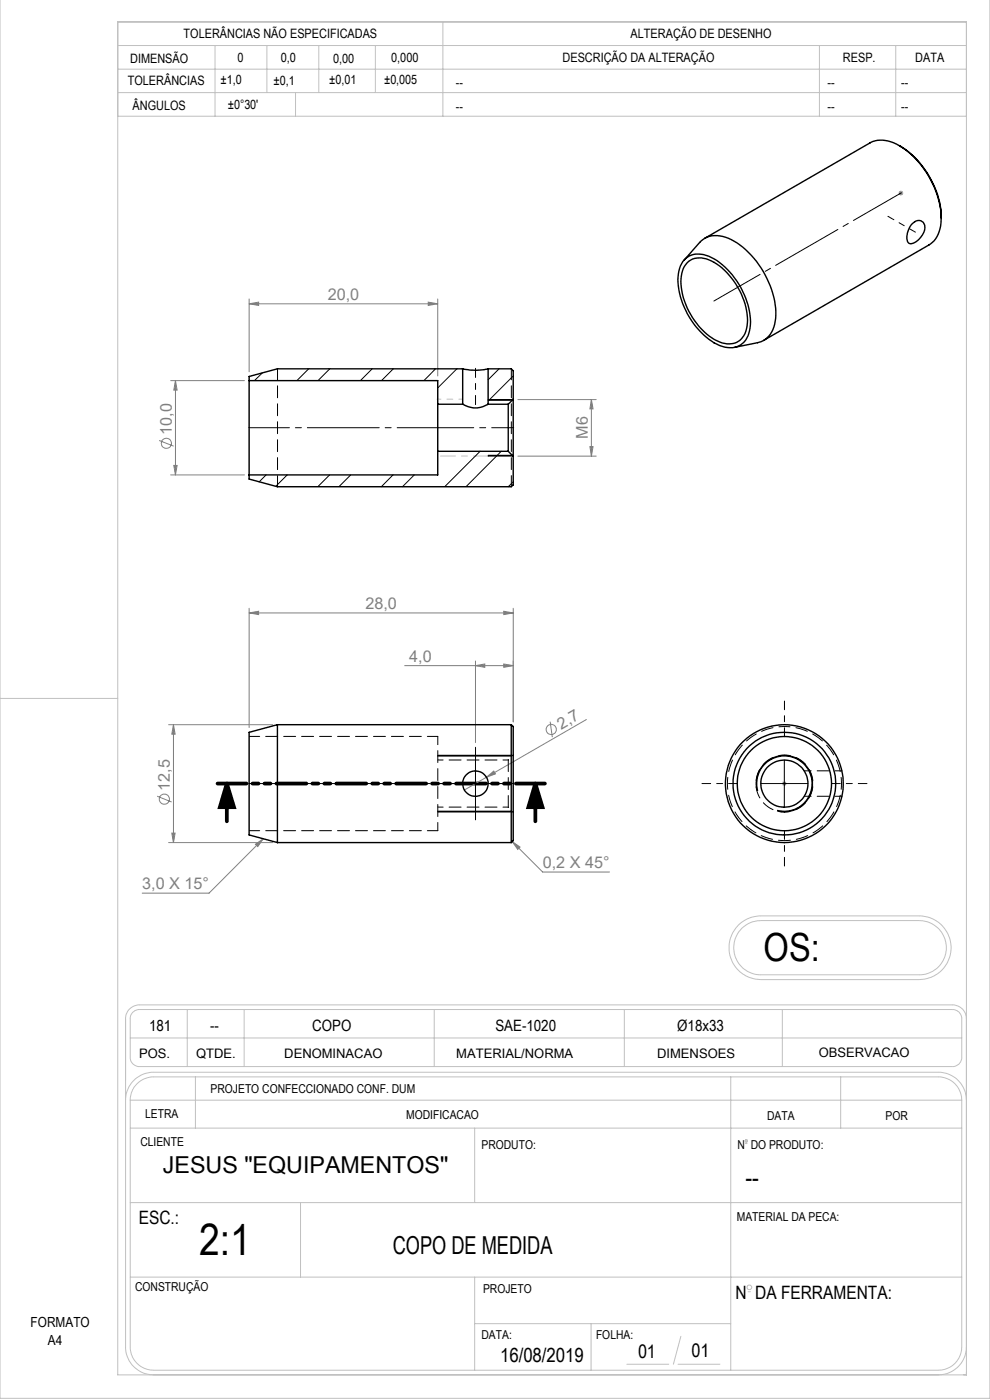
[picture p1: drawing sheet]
<svg xmlns="http://www.w3.org/2000/svg" width="210mm" height="297mm" viewBox="0 0 210 297" stroke-linecap="round" stroke-linejoin="round" font-family="sans-serif">
<g fill="none" stroke="#808080" stroke-width=".21">
<path d="M190.6 41h1M190.7 40.6l.8 .7M191.1 40.5v1M191.5 40.6l-.8 .7M52.8 64.4l2.1-.3v.7zM52.8 63.4v15.5M52.8 64.4h40.1M90.8 64.1l2.1 .3-2.1 .4zM92.9 63.4v16.4M33.8 93.4l3 1.2M36.2 80.7h15.7M36.9 98.7h.7l-.4 2z"/>
<path d="M37.2 80.7l.4 2.1h-.7zM37.2 80.7v20M109.9 96.8h16.6M109.9 84.8h16.6M125.1 94.8h.7l-.4 2zM125.4 84.8v12M125.4 84.8l.4 1.9h-.7zM36.2 100.7h15.7M52.8 130l2.1-.3v.7zM52.8 129v25.3M52.8 130h56.1M106.9 129.7l2 .3-2 .4z"/>
<path d="M108.9 129v24.1M35.8 153.7h22.1M36.8 153.7v25M36.8 153.7l.3 2h-.7zM85.8 141.2h23.1M100.9 141.2l1.9-.3v.7zM100.9 140.2v17.3M106.9 140.9l2 .3-2 .4zM116.7 153.1l.5 3.3M124.4 152.6l-25.9 15M33.3 168.9l3.1 1.2M35.8 178.7h22.1"/>
<path d="M36.4 176.7h.7l-.3 2zM54.2 179.1l1.6-1.2-1.1 1.7zM55.8 177.9l-11.5 11.6h-14.1M103.2 164.9l1.5-1.3 .4 .6zM108.7 178.5l1.6 1.2-.5 .5zM108.7 178.5l6.4 6.5h14.2M165.9 166.2h1M166 165.9l.7 .7M166.4 165.7v1.1M166.7 165.9l-.7 .7"/>
<circle cx="35.3" cy="94" r="1.08"/>
<circle cx="116.9" cy="154.7" r="1.07"/>
<circle cx="34.9" cy="169.5" r="1.08"/>
</g>
<path d="M48.1 166.2l1.5 5h-3zM113.6 166.2l1.5 5h-3z" fill="none" stroke="#000" stroke-width=".8" stroke-linecap="butt"/>
<g fill="none" stroke="#c0c0c0" stroke-width=".21">
<path d="M210 -.1v296.7h-210v-296.6M25 4.7h180v287h-180zM25 9.7h180M25 19.6h180M25 14.7h180M45.6 9.7v15M56.6 9.7v9.9M62.7 19.6v5.1M67.6 9.7v9.9M79.6 9.7v9.9M93.9 4.7v20M173.8 9.7v15"/>
<path d="M190 9.7v15M25 24.7h180M0 148.2h25M156.7 196.2l.5-.5a6.7 6.7 0 0 1 4.2-1.4h33.6a6.8 6.8 0 0 1 6.8 6.8 6.8 6.8 0 0 1-6.8 6.7h-33.6a6.8 6.8 0 0 1-6.2-4.2 6.8 6.8 0 0 1 1.5-7.4zM157.4 196.9l.2-.2a5.6 5.6 0 0 1 3.8-1.4h33.6a5.8 5.8 0 0 1 5.7 5.7 5.8 5.8 0 0 1-5.7 5.8h-33.6a5.8 5.8 0 0 1-5.3-3.6 5.8 5.8 0 0 1 1.3-6.3zM28.3 214.7l1.1-.5h172.8a1.93 1.93 0 0 1 1.8 1.9v8.4a1.93 1.93 0 0 1-2 1.8h-172.4a1.92 1.92 0 0 1-2-2v-8.2a1.81 1.81 0 0 1 .7-1.4zM39.7 214.2v12.1M51.8 214.2v12.1M92.1 214.2v12.1M132.4 214.2v12.1M165.9 214.2v12.1M205 216.1a2.94 2.94 0 0 0-3-2.9h-172.4a2.94 2.94 0 0 0-3 2.9v69.6a6 6 0 0 0 6 6"/>
<path d="M26.6 233.4a6 6 0 0 1 6-5.9h166.5a6 6 0 0 1 5.9 5.9M27.6 233.4a4.9 4.9 0 0 1 5-4.9h166.5a4.9 4.9 0 0 1 4.9 4.9M27.6 233.4v52.3a4.9 4.9 0 0 0 5 5h166.5a4.9 4.9 0 0 0 4.9-5v-52.3M27.6 239.3h176.4M27.6 233.4h176.4M27.6 220.2h176.4M41.5 228.5v10.8M100.7 239.3v15.8M155 228.5v62.2M178.3 228.5v10.8M27.6 255.1h176.4M63.7 255.1v15.8"/>
<path d="M158.2 242.6h.2M27.6 270.9h176.4M100.7 270.9v19.8M158.7 274h.5M100.7 280.8h54.3M125.4 280.8v9.9M133 289.4h8.9M143.8 289.4h8.9M144.4 283.5l-1.6 5.9M205 285.7a6 6 0 0 1-5.9 6"/>
<circle cx="158.3" cy="242.1" r=".25"/>
<circle cx="159" cy="273.1" r=".5"/>
</g>
<g fill="none" stroke="#000" stroke-width=".21">
<path d="M103.5 96.8h5.3M103.5 84.8h5.3M103.5 96.6h5.1M103.5 84.9h5.1M92.9 172.3h15.9M92.9 160.2h15.9M92.9 172.1h15.7M92.9 160.4h15.7M95.8 166.2h10M100.9 161.3v9.9M160.6 167.8a6 6 0 0 1 5.3-7.5 6 6 0 0 1 6.5 6.5 6 6 0 0 1-7.6 5.2M160.8 167.7a5.8 5.8 0 0 1 5.1-7.3 5.8 5.8 0 0 1 6.3 6.3 5.8 5.8 0 0 1-7.3 5.2"/>
<path d="M161.4 166.2h10M166.4 161.3v9.9"/>
</g>
<path d="M190.8 41.1l.4-.2M109 90.7h-1.2M95.9 166.2h-2.7M100.9 161.2v-2.7M100.9 171.2v2.7M105.9 166.2h2.7M108.5 166.2h.5" fill="none" stroke="#000" stroke-width=".21" stroke-dasharray="15.2 1.3 1.3 1.3"/>
<path d="M92.8 90.7h15" fill="none" stroke="#000" stroke-width=".21" stroke-dasharray="15.2 1.3 1.3 1.3" stroke-dashoffset="7.5"/>
<path d="M92.9 90.7h-40.1" fill="none" stroke="#000" stroke-width=".21" stroke-dasharray="15.2 1.3 1.3 1.3" stroke-dashoffset="6.6"/>
<path d="M100.9 78.1v7.7" fill="none" stroke="#000" stroke-width=".21" stroke-dasharray="15.2 1.3 1.3 1.3" stroke-dashoffset="13.3"/>
<path d="M108.5 166.2h-49.6" fill="none" stroke="#000" stroke-width=".21" stroke-dasharray="15.2 1.3 1.3 1.3" stroke-dashoffset="1.9"/>
<path d="M58.9 166.2h-6.1" fill="none" stroke="#000" stroke-width=".21" stroke-dasharray="15.2 1.3 1.3 1.3" stroke-dashoffset="14.1"/>
<path d="M48.1 166.2v8M113.6 166.2v8" fill="none" stroke="#000" stroke-width=".8"/>
<path d="M115.6 166.2h-69.5" fill="none" stroke="#000" stroke-width=".8" stroke-dasharray="6.3 1.3 1.3 1.3 1.3 1.3" stroke-dashoffset=".2"/>
<path d="M103.6 96.7h-10.2" fill="none" stroke="#c0c0c0" stroke-width=".21" stroke-dasharray="15.2 1.3 1.3 1.3" stroke-dashoffset="12.1"/>
<path d="M98.2 84.7h-5.5" fill="none" stroke="#c0c0c0" stroke-width=".21" stroke-dasharray="15.2 1.3 1.3 1.3" stroke-dashoffset="14.4"/>
<path d="M190.8 41.1l-39.4 22.8" fill="none" stroke="#000" stroke-width=".21" stroke-dasharray="15.2 1.3 1.3 1.3" stroke-dashoffset="3.9"/>
<path d="M194.2 49.3l-5.9-3.4" fill="none" stroke="#000" stroke-width=".21" stroke-dasharray="15.2 1.3 1.3 1.3" stroke-dashoffset="13.8"/>
<path d="M166.4 156.2v-7.5M156.4 166.2h-7.5M166.4 176.2v7.5M176.4 166.2h7.5" fill="none" stroke="#000" stroke-width=".21" stroke-dasharray="15.2 1.3 1.3 1.3" stroke-dashoffset="13.4"/>
<path d="M113.6 166.2l1.5 5h-3zM48.1 166.2l1.5 5h-3z" fill="#000"/>
<g fill="#808080">
<path d="M103.2 164.9l1.5-1.3 .4 .6z"/>
<path d="M54.2 179.1l1.6-1.2-1.1 1.7zM108.7 178.5l1.6 1.2-.5 .5z"/>
<path d="M52.8 64.4l2.1-.3v.7zM90.8 64.1l2.1 .3-2.1 .4z"/>
<path d="M52.8 130l2.1-.3v.7zM106.9 129.7l2 .3-2 .4z"/>
<path d="M106.9 140.9l2 .3-2 .4zM100.9 141.2l1.9-.3v.7z"/>
<path d="M125.1 94.8h.7l-.4 2zM125.4 84.8l.4 1.9h-.7z"/>
<path d="M37.2 80.7l.4 2.1h-.7zM36.9 98.7h.7l-.4 2z"/>
<path d="M36.8 153.7l.3 2h-.7zM36.4 176.7h.7l-.3 2z"/>
</g>
<g fill="none" stroke="#000" stroke-width=".3">
<path d="M190.8 30.9a6.2 6.2 0 0 0-6.2-.6l-35.1 20.2M190.8 30.9a19.3 19.3 0 0 1 8.8 15.7 6.1 6.1 0 0 1-2.5 5.4l-35.1 20.2M190.8 30.9a18.7 18.7 0 0 1 8.8 15.3M145.1 55.1a4.6 4.6 0 0 1 5.8-.5 16.3 16.3 0 0 1 8.2 15 4.3 4.3 0 0 1-6.5 3.7 16.3 16.3 0 0 1-8.7-15.2l.4-1.7zM145.1 55.2l3.3-3.8a5.2 5.2 0 0 1 6.1-.9 18.9 18.9 0 0 1 10 17 5.2 5.2 0 0 1-3.8 5.2l-4.9 1M145.8 55.7a4.6 4.6 0 0 1 5.7 0 15.1 15.1 0 0 1 7 13.4 3.9 3.9 0 0 1-5.9 3.4 15.1 15.1 0 0 1-8.1-12.1 6.2 6.2 0 0 1 1.3-4.7zM193.5 47.5a1.49 1.49 0 0 1 2-.6 1.49 1.49 0 0 1 .6 2 4 4 0 0 1-3 2.8 1.49 1.49 0 0 1-.7-2l.5-1.3zM98.1 78.2a11.6 11.6 0 0 0 5.4 0M98.1 78.2v7.6M98.1 78.2h-39.3l-6 1.7v.8M103.5 78.2v7.6M103.5 78.2h4.9l.5 .5v6"/>
<path d="M52.8 80.7v20M52.8 80.7h40.1v5.1M92.9 85.8v9.9M92.9 85.8h5.2M92.9 95.7h14.9M92.9 95.7v5h-40.1M98.1 85.8a5.1 5.1 0 0 0 5.4 0M103.5 85.8h4.3M107.8 85.8v9.9M107.8 95.7l1.1 1.1M108.9 84.7v12.1M108.9 96.8v6.1l-.5 .4h-49.6l-6-1.7v-.9"/>
<path d="M108.9 84.7l-1.1 1.1M58.8 153.7v25M58.8 153.7l-6 1.7v21.7l6 1.6M58.8 153.7h49.6M108.4 153.7v25M108.4 153.7l.5 .4v24.2l-.5 .4M58.8 178.7h49.6"/>
<circle cx="100.8" cy="166.2" r="2.7"/>
<circle cx="166.4" cy="166.2" r="10.9"/>
<circle cx="166.4" cy="166.2" r="5"/>
<circle cx="166.4" cy="166.3" r="12.5"/>
<circle cx="166.4" cy="166.2" r="10"/>
</g>
<path d="M92.9 176.2v-20" fill="none" stroke="#000" stroke-width=".21" stroke-dasharray="2.5 1.3" stroke-dashoffset=".8"/>
<path d="M107.8 161.2v10" fill="none" stroke="#000" stroke-width=".21" stroke-dasharray="2.5 1.3" stroke-dashoffset=".1"/>
<path d="M92.9 156.2h-40M52.9 176.2h40" fill="none" stroke="#000" stroke-width=".21" stroke-dasharray="2.5 1.3" stroke-dashoffset=".3"/>
<path d="M107.8 171.2l1.1 1.1M108.9 160.2l-1.1 1" fill="none" stroke="#000" stroke-width=".21" stroke-dasharray="2.5 1.3" stroke-dashoffset="2.4"/>
<path d="M166.4 154.1a12.1 12.1 0 0 1 10.6 17.9 12.1 12.1 0 0 1-20.8 .8 12.1 12.1 0 0 1 9.3-18.6l.9-.1M92.9 171.2h14.9M107.8 161.2h-14.9" fill="none" stroke="#000" stroke-width=".21" stroke-dasharray="2.5 1.3" stroke-dashoffset="1.4"/>
<path d="M166.4 172.3a6 6 0 0 1-5.3-8.9 6 6 0 0 1 10.3-.5 6 6 0 0 1-4.4 9.3l-.6 .1" fill="none" stroke="#000" stroke-width=".21" stroke-dasharray="2.5 1.3" stroke-dashoffset="1.3"/>
<path d="M170.6 168.9h8M178.6 163.5h-8" fill="none" stroke="#000" stroke-width=".21" stroke-dasharray="2.5 1.3" stroke-dashoffset="1.1"/>
<g fill="none" stroke="#000" stroke-width=".21">
<path d="M55.6 79.1l-1.6 1.6M65.5 78.2l-2.5 2.5M70 78.2l-2.5 2.5M79 78.2l-2.6 2.5M83.4 78.2l-2.5 2.5M92.4 78.2l-2.5 2.5M96.9 78.2l-4 4.1M105.9 78.2l-2.4 2.4M108.9 79.8l-5.4 5.3M92.9 95.7v.1M101.8 95.7l-7.5 7.6M106.3 95.7l-7.5 7.6"/>
<path d="M56.4 100.7l-1.4 1.5M60.9 100.7l-2.4 2.4M69.9 100.7l-2.5 2.6M74.4 100.7l-2.5 2.6M83.4 100.7l-2.5 2.6M87.9 100.7l-2.5 2.6M108.9 102.2l-1.1 1.1"/>
</g>
<path d="M108.5 78.2v25M58.9 103.2v-25" fill="none" stroke="#000" stroke-width=".21" stroke-dasharray="2.5 1.3" stroke-dashoffset=".2"/>
<text font-size="9.4" x="42.2" y="266.1">2:1</text>
<text font-size="8.2" x="162" y="203.8">OS:</text>
<text font-size="5.9" x="158.1" y="251.9">--</text>
<text font-size="5.3" x="83.3" y="265.9">COPO DE MEDIDA</text>
<text font-size="4.9" x="34.5" y="248.9">JESUS &quot;EQUIPAMENTOS&quot;</text>
<text font-size="4.2" x="106.1" y="288.9">16/08/2019</text>
<g font-size="4.1">
<text x="146.7" y="287.9">01</text>
<text x="135.3" y="288.1">01</text>
</g>
<g font-size="3.9">
<text x="29.4" y="259.7">ESC.:</text>
<text x="156" y="275.6">N DA FERRAMENTA:</text>
</g>
<g font-size="3.4" fill="#808080">
<text x="69.5" y="63.6">20,0</text>
<text x="36.4" y="92.3" transform="rotate(-90 36.4 92.3)">10,0</text>
<text x="124.7" y="93.1" transform="rotate(-90 124.7 93.1)">M6</text>
<text x="77.5" y="129.3">28,0</text>
<text x="86.8" y="140.4">4,0</text>
<text x="119.1" y="154.8" transform="rotate(-30 119.1 154.8)">2,7</text>
<text x="36" y="167.7" transform="rotate(-90 36 167.7)">12,5</text>
<text x="115.1" y="184.2">0,2 X 45°</text>
<text x="30.2" y="188.7">3,0 X 15°</text>
</g>
<g font-size="3.3">
<text x="31.6" y="218.8">181</text>
<text x="44.5" y="218.8">--</text>
<text x="66.2" y="218.8">COPO</text>
<text x="105.1" y="218.8">SAE-1020</text>
<text x="143.7" y="218.8">Ø18x33</text>
</g>
<g font-size="3">
<text x="6.5" y="281.4">FORMATO</text>
<text x="10.2" y="285.4">A4</text>
</g>
<g font-size="2.8">
<text x="29.5" y="224.4">POS.</text>
<text x="41.6" y="224.4">QTDE.</text>
<text x="60.3" y="224.4">DENOMINACAO</text>
<text x="96.8" y="224.4">MATERIAL/NORMA</text>
<text x="139.4" y="224.3">DIMENSOES</text>
<text x="173.7" y="224.2">OBSERVACAO</text>
</g>
<g font-size="2.7">
<text x="38.9" y="8.1">TOLERÂNCIAS NÃO ESPECIFICADAS</text>
<text x="133.8" y="8.1">ALTERAÇÃO DE DESENHO</text>
<text x="27.6" y="13.4">DIMENSÃO</text>
<text x="46.8" y="17.8">±1,0</text>
<text x="50.4" y="13.1">0</text>
<text x="58" y="18">±0,1</text>
<text x="59.6" y="13.2">0,0</text>
<text x="69.8" y="17.8">±0,01</text>
<text x="70.7" y="13.3">0,00</text>
<text x="81.5" y="17.9">±0,005</text>
<text x="83" y="13.2">0,000</text>
<text x="119.3" y="13.2">DESCRIÇÃO DA ALTERAÇÃO</text>
<text x="178.8" y="13.2">RESP.</text>
<text x="194.2" y="13.2">DATA</text>
<text x="27.1" y="18.1">TOLERÂNCIAS</text>
<text x="28.1" y="23.2">ÂNGULOS</text>
<text x="48.3" y="23.1">±0°30'</text>
<text x="96.7" y="18.5">--</text>
<text x="96.7" y="23.5">--</text>
<text x="175.5" y="18.5">--</text>
<text x="175.5" y="23.5">--</text>
<text x="191.1" y="18.5">--</text>
<text x="191.1" y="23.5">--</text>
</g>
<g font-size="2.6">
<text x="44.7" y="231.9">PROJETO CONFECCIONADO CONF. DUM</text>
<text x="30.8" y="237.2">LETRA</text>
<text x="86.2" y="237.3">MODIFICACAO</text>
<text x="162.7" y="237.6">DATA</text>
<text x="187.8" y="237.6">POR</text>
<text x="29.8" y="243.1">CLIENTE</text>
<text x="102.1" y="243.7">PRODUTO:</text>
<text x="156.4" y="243.7">N DO PRODUTO:</text>
<text x="156.3" y="259.1">MATERIAL DA PECA:</text>
<text x="28.7" y="273.8">CONSTRUÇÃO</text>
<text x="102.5" y="274.2">PROJETO</text>
<text x="102.1" y="284.1">DATA:</text>
<text x="126.4" y="284.1">FOLHA:</text>
</g>
</svg>
